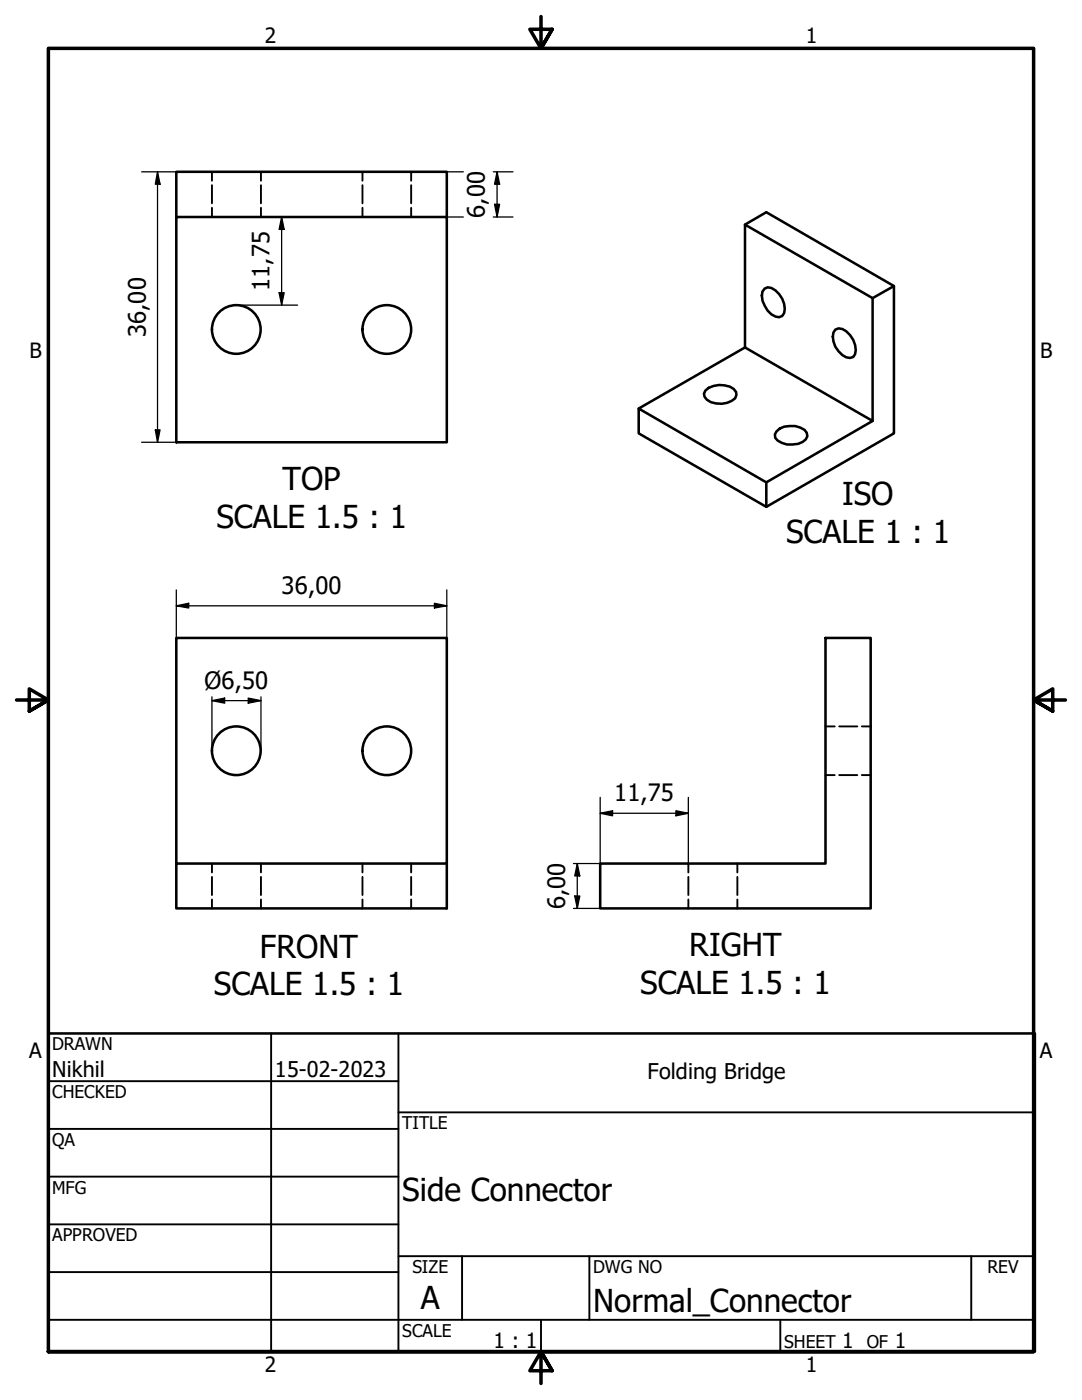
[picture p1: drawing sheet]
<svg xmlns="http://www.w3.org/2000/svg" width="216mm" height="279mm" viewBox="0 0 216 279" stroke-linecap="round" stroke-linejoin="round" font-family="sans-serif">
<!-- layer: Hidden (ANSI) -->
<g fill="none" stroke="#000" stroke-width=".38">
<path d="M42.3 34.3v1.8M42.3 37v3.6M52.1 34.3v1.8M52.1 37v3.6M72.3 34.3v1.8M72.3 37v3.6M82 34.3v1.8M82 37v3.6M42.3 41.5v1.8M52.1 41.5v1.8M72.3 41.5v1.8M82 41.5v1.8"/>
<path d="M164.7 145h1.9M164.7 154.7h1.9M167.4 145h3.7M167.4 154.7h3.7M172 145h1.7M172 154.7h1.7M42.3 172.3v1.8M42.3 175v3.6M42.3 179.5v1.8M52.1 172.3v1.8M52.1 175v3.6M52.1 179.5v1.8"/>
<path d="M72.3 172.3v1.8M72.3 175v3.6M72.3 179.5v1.8M82 172.3v1.8M82 175v3.6M82 179.5v1.8M137.4 172.3v1.8M137.4 175v3.6M137.4 179.5v1.8M147.1 172.3v1.8M147.1 175v3.6M147.1 179.5v1.8"/>
</g>
<!-- layer: Visible (ANSI) -->
<g fill="none" stroke="#000" stroke-width=".51">
<path d="M35.2 43.3h54v45h-54zM35.2 43.3v-9h54v9M148.7 44.8l25.4 14.7v24.5l-25.4-14.7zM148.7 44.8l4.2-2.4 25.5 14.7v29.4l-25.5 14.7-25.5-14.7v-5M152.6 57.6l.6-.3a4 4 0 0 1 3.3 3.3l.1 1.1-.1 .8-.4 .6a2.3 2.3 0 0 1-2.9-1.1 4.3 4.3 0 0 1-1.1-3.8zM178.4 57.1l-4.3 2.4M140.8 77.9a4.7 4.7 0 0 1 5.6-.3l.5 .6v.7l-.2 .6a4.6 4.6 0 0 1-5.7 .3l-.4-.6-.1-.7zM148.7 69.3l-21.3 12.2 25.5 14.8v4.9M166.7 65.8a2.26 2.26 0 0 1 2.9 1.1 4.3 4.3 0 0 1 1 3.8l-.4 .5a2.39 2.39 0 0 1-2.9-1.1 4.2 4.2 0 0 1-1-3.7zM154.9 86.1a4.1 4.1 0 0 1 3.8-1.1l1.8 .8 .5 .6 .1 .7a2.89 2.89 0 0 1-3 1.6 3.8 3.8 0 0 1-3.4-1.3l-.1-.7zM174.1 84l-21.2 12.3M35.2 127.3h54v45h-54z"/>
<path d="M164.7 127.3h9v54h-53.9v-9h44.9zM35.2 172.3v9h54v-9"/>
<circle cx="47.1" cy="65.8" r="4.9"/>
<circle cx="77.2" cy="65.8" r="4.9"/>
<circle cx="47.1" cy="149.8" r="4.9"/>
<circle cx="77.2" cy="149.8" r="4.9"/>
</g>
<!-- layer: Border (ANSI) -->
<path d="M107.9 3.3v6.4l-2.2-3.9h4.5l-2.3 3.9 2.3-3.9M3.3 139.7h6.4l-3.9-2.2v4.4l3.9-2.2-3.9 2.2M212.6 139.7h-6.4l3.9-2.2v4.4l-3.9-2.2 3.9 2.2M9.7 269.7v-260h196.5v260h-196.5h196.5M110.2 273.6l-2.3-3.9 2.3 3.9h-4.5l2.2-3.9v6.4" fill="none" stroke="#000" stroke-width=".7"/>
<!-- layer: Title (ANSI) -->
<g fill="none" stroke="#000" stroke-width=".38">
<path d="M9.7 215.8h69.8M54.1 206.2v63.5M79.5 206.2v63.5M9.7 225.3h69.8M9.7 234.8h69.8M79.5 222h127M9.7 244.3h69.8M9.7 253.9h69.8M79.5 250.7h127M92.2 250.7v12.7M117.6 250.7v12.7M193.8 250.7v12.7"/>
<path d="M9.7 263.4h196.8M107.9 263.4v6.3M155.7 263.4v6.3"/>
</g>
<path d="M9.7 206.2h196.8v63.5h-196.8z" fill="none" stroke="#000" stroke-width=".51"/>
<!-- layer: Dimension (ISO) -->
<g fill="none" stroke="#000" stroke-width=".25">
<path d="M28.3 34.3h6.9M31.4 34.3l.5 2.5h-.9zM31.4 34.3v54M89.2 34.3h3.3M98.4 34.3h4M99.2 34.3l.5 2.5h-1zM99.2 34.3v9M55.7 58.4h1l-.5 2.5zM56.2 43.3l.5 2.5h-1zM56.2 43.3v17.6M89.2 43.3h3.3M98.4 43.3h4"/>
<path d="M98.7 40.8h1l-.5 2.5zM47.2 60.9h12.2M28.3 88.3h6.9M31 85.8h.9l-.5 2.5zM35.2 117.7v9.6M89.2 117.7v9.6M35.2 120.9l2.5-.5v.9zM35.2 120.9h54M42.3 139.8l2.5-.5v1zM42.3 139.8h9.8M42.3 139.1v10.7M49.5 139.3l2.6 .5-2.6 .5z"/>
<path d="M52.1 139.1v10.7M86.7 120.4l2.5 .5-2.5 .4zM119.8 159.1v13.2h-5.4M137.4 159.1v13.2M114.7 178.8h1l-.5 2.5zM115.2 172.3l.5 2.5h-1zM115.2 172.3v9M119.8 162.3l2.4-.5v1zM119.8 162.3h17.6M134.9 161.8l2.5 .5-2.5 .5zM114.4 181.3h5.4"/>
</g>
<g fill="#000">
<path d="M31.4 34.3l.5 2.5h-.9z" fill-rule="evenodd"/>
<path d="M99.2 34.3l.5 2.5h-1z" fill-rule="evenodd"/>
<path d="M55.7 58.4h1l-.5 2.5z" fill-rule="evenodd"/>
<path d="M56.2 43.3l.5 2.5h-1z" fill-rule="evenodd"/>
<path d="M98.7 40.8h1l-.5 2.5z" fill-rule="evenodd"/>
<path d="M31 85.8h.9l-.5 2.5z" fill-rule="evenodd"/>
<path d="M35.2 120.9l2.5-.5v.9z" fill-rule="evenodd"/>
<path d="M42.3 139.8l2.5-.5v1z" fill-rule="evenodd"/>
<path d="M86.7 120.4l2.5 .5-2.5 .4z" fill-rule="evenodd"/>
<path d="M49.5 139.3l2.6 .5-2.6 .5z" fill-rule="evenodd"/>
<path d="M114.7 178.8h1l-.5 2.5z" fill-rule="evenodd"/>
<path d="M115.2 172.3l.5 2.5h-1z" fill-rule="evenodd"/>
<path d="M119.8 162.3l2.4-.5v1z" fill-rule="evenodd"/>
<path d="M134.9 161.8l2.5 .5-2.5 .5z" fill-rule="evenodd"/>
</g>
<g font-size="6.3">
<text x="56.4" y="97.9">TOP</text>
<text x="168" y="100.7">ISO</text>
<text x="43.2" y="105.3">SCALE 1.5 : 1</text>
<text x="156.8" y="108.3">SCALE 1 : 1</text>
<text x="51.9" y="191.1">FRONT</text>
<text x="137.5" y="190.8">RIGHT</text>
<text x="42.7" y="198.6">SCALE 1.5 : 1</text>
<text x="127.8" y="198.4">SCALE 1.5 : 1</text>
<text x="80.3" y="239.8">Side Connector</text>
<text x="83.9" y="261.2">A</text>
<text x="118.4" y="261.7">Normal_Connector</text>
</g>
<g font-size="4.8">
<text x="96.8" y="43.4" transform="rotate(-90 96.8 43.4)">6,00</text>
<text x="53.8" y="58.1" transform="rotate(-90 53.8 58.1)">11,75</text>
<text x="29.1" y="67.2" transform="rotate(-90 29.1 67.2)">36,00</text>
<text x="56.2" y="118.5">36,00</text>
<text x="40.8" y="137.4">Ø6,50</text>
<text x="122.6" y="159.9">11,75</text>
<text x="112.8" y="181.5" transform="rotate(-90 112.8 181.5)">6,00</text>
</g>
<g font-size="4.3">
<text x="10.4" y="215">Nikhil</text>
<text x="54.9" y="214.9">15-02-2023</text>
<text x="129.2" y="215.3">Folding Bridge</text>
</g>
<g font-size="4.2">
<text x="52.8" y="8.6">2</text>
<text x="160.8" y="8.6">1</text>
<text x="5.9" y="71.4">B</text>
<text x="207.6" y="71.4">B</text>
<text x="5.8" y="211.1">A</text>
<text x="207.5" y="211.1">A</text>
<text x="98.5" y="269">1 : 1</text>
<text x="168" y="268.9">1</text>
<text x="178.6" y="268.9">1</text>
<text x="52.8" y="273.8">2</text>
<text x="160.8" y="273.8">1</text>
</g>
<g font-size="3.5">
<text x="10.4" y="209.5">DRAWN</text>
<text x="10.4" y="219.1">CHECKED</text>
<text x="80.3" y="225.3">TITLE</text>
<text x="10.4" y="228.7">QA</text>
<text x="10.4" y="238.2">MFG</text>
<text x="10.4" y="247.7">APPROVED</text>
<text x="82.3" y="254.1">SIZE</text>
<text x="118.4" y="254.1">DWG NO</text>
<text x="197" y="254">REV</text>
<text x="80.3" y="266.8">SCALE</text>
<text x="156.5" y="268.9">SHEET</text>
<text x="173" y="268.9">OF</text>
</g>
</svg>
